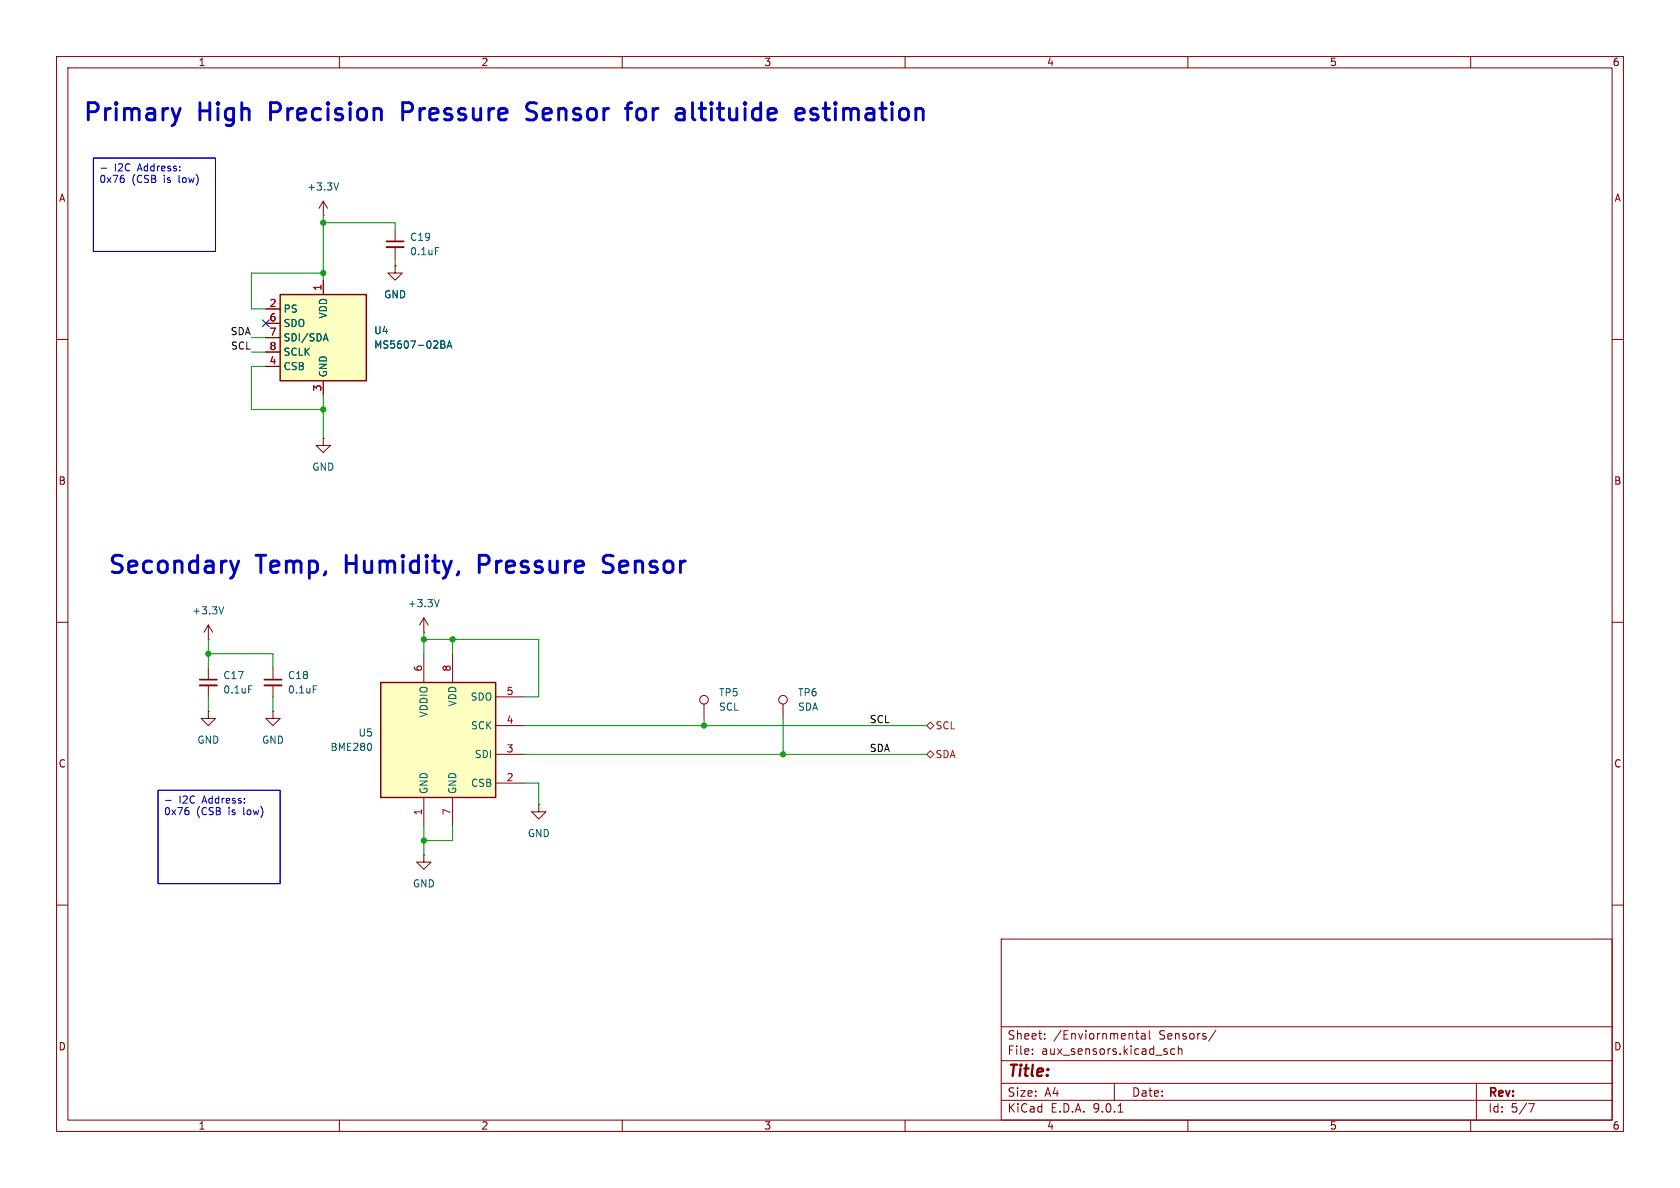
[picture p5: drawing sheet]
<svg xmlns="http://www.w3.org/2000/svg" width="297mm" height="210mm" viewBox="0 0 297 210" stroke-linecap="round" stroke-linejoin="round" font-family="sans-serif">
<g fill="none" stroke="#840000" stroke-width=".18">
<path d="M10 10h277v190h-277zM12 12h273v186h-273zM60 10v2M110 10v2M160 10v2M210 10v2M260 10v2M69.8 40.6v2.1M69.8 43.7v2M10 60h2M285 60h2M10 110h2"/>
<path d="M285 110h2M10 160h2M177 166h108v32h-108zM285 160h2M60 198v2M110 198v2M160 198v2M177 194.5h108M177 191.5h108M177 187.5h108M177 181.5h108M182.5 186.3v.1"/>
<path d="M182.5 185.5v.1M184.7 183.6v.1M184.7 182.8v.1M197 191.5v3M197.7 196.6h.8M200.7 182.7h.6M201 182.2v1.3l.3 .2M201.8 182.8h.6l.1 .9M202.5 183.1h-.5a.29 .29 0 0 0-.3 .3 .29 .29 0 0 0 .3 .3l.5-.1M203.2 182.2v1.3l.2 .2M207.7 185.5l-.5-.1-.2 .3v.4l.1 .2h.6M208.3 185.5l.2-.1 .4 .1 .1 .9"/>
<path d="M208.3 184.9v1.5M210 198v2M215 182.1l-1.3 2M260 198v2M261 191.5v6.5M270.2 195.1h1l-.6 1.5"/>
</g>
<path d="M68.3 42.7h3.1" fill="none" stroke="#840000" stroke-width=".3"/>
<path d="M68.3 43.7h3.1" fill="none" stroke="#840000" stroke-width=".33"/>
<path d="M77 43.8h.6" fill="none" stroke="#006464" stroke-width=".18"/>
<path d="M67.3 120.7h20.3v20.3h-20.3z" fill="#ffffc2"/>
<path d="M67.3 120.7h20.3v20.3h-20.3z" fill="none" stroke="#840000" stroke-width=".25"/>
<g fill="none" stroke="#840000" stroke-width=".18">
<path d="M57.1 38.1h.1M57.1 35.6l-.7 1.2M57.1 35.6l.8 1.2M57.1 35.6v2.5M69.8 47v1.3h1.3l-1.3 1.2-1.2-1.2h1.2M69.8 47h.1M57.1 77.5v1.2h1.3l-1.3 1.3-1.2-1.3h1.2M57.1 77.5h.1M36.8 113h.1M36.8 110.5v2.5M36.8 118.1v2M36.8 110.5l-.7 1.3"/>
<path d="M36.8 110.5l.8 1.3M48.3 118.1v2M74.9 111.8h.1M74.9 109.2v2.6M74.9 115.6v5.1M74.9 109.2l-.7 1.3M74.9 109.2l.8 1.3M80 115.6v5.1M36.8 125.7v1.3h1.3l-1.3 1.3-1.2-1.3h1.2M36.8 125.7h.1M36.8 121.2v2M48.3 125.7v1.3h1.2l-1.2 1.3-1.3-1.3h1.3"/>
<path d="M48.3 125.7h.1M48.3 121.2v2M87.6 123.2h5.1M87.6 128.3h5.1M87.6 133.4h5.1M87.6 138.4h5.1M124.5 124.5v2.5M138.4 124.5v2.5M74.9 151.1v1.3h1.3l-1.3 1.3-1.2-1.3h1.2M74.9 151.1h.1M74.9 141v5.1M80 141v5.1"/>
<path d="M95.2 142.2v1.3h1.3l-1.3 1.3-1.2-1.3h1.2M95.2 142.2h.1"/>
<circle cx="124.5" cy="123.7" r=".76"/>
<circle cx="138.4" cy="123.7" r=".76"/>
</g>
<path d="M59.9 32.3l-.5 1.3M39.6 107.3l-.5 1.2M77.7 106l-.5 1.3M44 121.2h.6M55.4 121.2h.6M65.6 131.6v.8" fill="none" stroke="#006464" stroke-width=".18"/>
<path d="M35.3 120.1h3.1M46.7 120.1h3.1" fill="none" stroke="#840000" stroke-width=".3"/>
<path d="M35.3 121.2h3.1M46.7 121.2h3.1" fill="none" stroke="#840000" stroke-width=".33"/>
<path d="M49.5 52.1h15.3v15.2h-15.3z" fill="#ffffc2"/>
<path d="M49.5 52.1h15.3v15.2h-15.3z" fill="none" stroke="#840000" stroke-width=".25"/>
<path d="M47 54.6h2.5M47 57.2h2.5M47 59.7h2.5M57.1 49.5v2.6M69.8 47h.1M47 62.2h2.5M47 64.8h2.5M57.1 67.3v2.6" fill="none" stroke="#840000" stroke-width=".18"/>
<path d="M57.3 59.9h.6M57.6 59l.4 1.3M77.9 60.3l.6 .1 .1 .2-.2 .3M77.9 60.9h.5M78.4 60.9l.3 .2-.1 .3-.7 .1M79 61.5l.5-1.2 .4 1.2M79.2 61.2h.6" fill="none" stroke="#006464" stroke-width=".18"/>
<path d="M163.8 133.4l.7-.7 .6 .7-.6 .6zM164.5 127.6l.6 .7-.6 .6-.7-.6z" fill="none" stroke="#725600" stroke-width=".18"/>
<g fill="none" stroke="#009600" stroke-width=".18">
<path d="M57.1 39.4h12.7v1.2M57.1 38.1v11.4M44.4 59.7h2.6M57.1 48.3h-12.7v6.3h2.6M69.8 45.7v1.3M44.4 62.2h2.6M47 64.8h-2.6v7.6h12.7M57.1 69.9v7.6M36.8 115.6h11.5v2.5M36.8 113v5.1M74.9 113h20.3v10.2h-2.5M74.9 111.8v3.8"/>
<path d="M80 113v2.6M36.8 123.2v2.5M48.3 123.2v2.5M92.7 138.4h2.5v3.8M92.7 133.4h71.1M92.7 128.3h71.1M124.5 127v1.3M138.4 127v6.4M74.9 146.1v5M80 146.1v2.5h-5.1"/>
</g>
<path d="M46.4 56.5l1.2 1.3M47.6 56.5l-1.2 1.3" fill="none" stroke="#000084" stroke-width=".18"/>
<path d="M16.5 27.9h21.6v16.6h-21.6zM17.9 29.7h.9M21.7 31.5l.3 .2v.3l-.3 .3M27.9 139.7h21.6v16.5h-21.6zM29.3 141.5h1M33.2 143.2l.2 .3v.3l-.2 .2" fill="none" stroke="#0000c2" stroke-width=".18"/>
<g fill="none" stroke="#0000c2" stroke-width=".51">
<path d="M31.9 19.2l-.8 2M71.2 19.7h1.2M72.4 18.2h-1.2v3M94.4 18.2h-.7a.74 .74 0 0 0-.6 .7 .74 .74 0 0 0 .6 .7l.9 .3M110.5 19.2h1.2M111.4 18.2h.3M113.1 19.2l-.3 .1-.2 .4v.9l.2 .5 .3 .1M122.4 18.2v2.6l.2 .3 .3 .1M141.2 19.2h.5l.3 .1 .2 .6-1.5 .3M144.5 19.3l-.7-.1-.3 .1-.2 .3 .2 .4 1 .3 .1 .3-.1 .5-.3 .1h-.6l-.3-.1M93.1 21.1l.4 .1h.8l.3-.1M142 21.1l-.3 .1h-.5"/>
<path d="M42.2 99.2l-.7 2M84.7 99.8h1.2M85.9 98.2h-1.2v3M107.9 98.2h-.7a.74 .74 0 0 0-.6 .7 .74 .74 0 0 0 .6 .7l.9 .3M106.6 101.1l.5 .1h.7l.3-.1"/>
</g>
<g fill="#009600" stroke="#009600" stroke-width=".18">
<circle cx="57.1" cy="39.4" r=".46"/>
<circle cx="57.1" cy="72.4" r=".46"/>
<circle cx="57.1" cy="48.3" r=".46"/>
<circle cx="138.4" cy="133.4" r=".46"/>
<circle cx="124.5" cy="128.3" r=".46"/>
<circle cx="74.9" cy="113" r=".46"/>
<circle cx="80" cy="113" r=".46"/>
<circle cx="74.9" cy="148.6" r=".46"/>
<circle cx="36.8" cy="115.6" r=".46"/>
</g>
<g font-size="4.2" fill="#0000c2">
<text x="14.4" y="22.1">Primary</text>
<text x="35.1" y="22.1">High</text>
<text x="48.5" y="22.1">Precision</text>
<text x="72.8" y="22.1">Pressure</text>
<text x="95.7" y="22.1">Sensor</text>
<text x="114.4" y="22.1">for</text>
<text x="124" y="22.1">altituide</text>
<text x="146.1" y="22.1">estimation</text>
<text x="18.8" y="102.1">Secondary</text>
<text x="45.4" y="102.1">Temp,</text>
<text x="61.9" y="102.1">Humidity,</text>
<text x="86.3" y="102.1">Pressure</text>
<text x="109.3" y="102.1">Sensor</text>
</g>
<text font-size="2.8" fill="#840000" x="178" y="190.9">Title:</text>
<g font-size="2.1" fill="#840000">
<text x="178" y="184">Sheet:</text>
<text x="186.2" y="184">/Enviornmental</text>
<text x="205" y="184">Sensors/</text>
<text x="178" y="186.7">File:</text>
<text x="184.1" y="186.7">aux_sensors.kicad_sch</text>
<text x="178" y="196.9">KiCad</text>
<text x="178" y="194.1">Size:</text>
<text x="184.7" y="194.1">A4</text>
<text x="185.7" y="196.9">E.D.A.</text>
<text x="193.3" y="196.9">9.0.1</text>
<text x="200" y="194.1">Date:</text>
<text x="263" y="194.3">Rev:</text>
<text x="263" y="196.9">Id:</text>
<text x="267.1" y="196.9">5/7</text>
</g>
<g font-size="1.8" fill="#840000">
<text x="35" y="11.9">1</text>
<text x="85" y="11.9">2</text>
<text x="135" y="11.9">3</text>
<text x="185" y="11.9">4</text>
<text x="235" y="11.9">5</text>
<text x="285" y="11.9">6</text>
<text x="10.3" y="35.9">A</text>
<text x="285.3" y="35.9">A</text>
<text x="10.3" y="85.9">B</text>
<text x="285.3" y="85.9">B</text>
<text x="10.3" y="135.9">C</text>
<text x="285.3" y="135.9">C</text>
<text x="10.3" y="185.9">D</text>
<text x="285.3" y="185.9">D</text>
<text x="35" y="199.9">1</text>
<text x="85" y="199.9">2</text>
<text x="135" y="199.9">3</text>
<text x="185" y="199.9">4</text>
<text x="235" y="199.9">5</text>
<text x="285" y="199.9">6</text>
</g>
<g font-size="1.8" fill="#0000c2">
<text x="17.5" y="32.7">0x76</text>
<text x="20.2" y="30.6">I2C</text>
<text x="23.3" y="32.7">(CSB</text>
<text x="24.5" y="30.6">Address:</text>
<text x="29.1" y="32.7">is</text>
<text x="31.9" y="32.7">low)</text>
<text x="31.6" y="142.4">I2C</text>
<text x="35.9" y="142.4">Address:</text>
<text x="28.9" y="144.4">0x76</text>
<text x="34.7" y="144.4">(CSB</text>
<text x="40.5" y="144.4">is</text>
<text x="43.3" y="144.4">low)</text>
</g>
<g font-size="1.8" fill="#006464">
<text x="54.2" y="33.9">+3.3V</text>
<text x="72.4" y="42.8">C19</text>
<text x="72.4" y="45.3">0.1uF</text>
<text x="67.8" y="52.9">GND</text>
<text x="50" y="55.5">PS</text>
<text x="50" y="58">SDO</text>
<text x="58" y="56.4" transform="rotate(-90 58 56.4)">VDD</text>
<text x="66" y="59.3">U4</text>
<text x="50" y="60.6">SDI/SDA</text>
<text x="50" y="63.1">SCLK</text>
<text x="50" y="65.6">CSB</text>
<text x="66" y="61.8">MS5607-02BA</text>
<text x="58" y="66.8" transform="rotate(-90 58 66.8)">GND</text>
<text x="55.1" y="83.4">GND</text>
<text x="72" y="107.5">+3.3V</text>
<text x="33.9" y="108.8">+3.3V</text>
<text x="39.4" y="120.2">C17</text>
<text x="39.4" y="122.8">0.1uF</text>
<text x="50.8" y="120.2">C18</text>
<text x="50.8" y="122.8">0.1uF</text>
<text x="80.9" y="125" transform="rotate(-90 80.9 125)">VDD</text>
<text x="83.1" y="124.1">SDO</text>
<text x="127" y="123.3">TP5</text>
<text x="127" y="125.8">SCL</text>
<text x="141" y="123.3">TP6</text>
<text x="141" y="125.8">SDA</text>
<text x="34.8" y="131.7">GND</text>
<text x="46.2" y="131.7">GND</text>
<text x="63.3" y="130.4">U5</text>
<text x="75.8" y="126.9" transform="rotate(-90 75.8 126.9)">VDDIO</text>
<text x="83.2" y="129.1">SCK</text>
<text x="58.3" y="132.9">BME280</text>
<text x="83.8" y="134.2">SDI</text>
<text x="75.8" y="140.5" transform="rotate(-90 75.8 140.5)">GND</text>
<text x="80.9" y="140.5" transform="rotate(-90 80.9 140.5)">GND</text>
<text x="83.2" y="139.3">CSB</text>
<text x="93.2" y="148.2">GND</text>
<text x="72.9" y="157.1">GND</text>
</g>
<g font-size="1.8" fill="#a90000">
<text x="56.9" y="51.5" transform="rotate(-90 56.9 51.5)">1</text>
<text x="47.6" y="54.4">2</text>
<text x="47.6" y="56.9">6</text>
<text x="47.6" y="59.4">7</text>
<text x="47.6" y="62">8</text>
<text x="47.6" y="64.5">4</text>
<text x="56.9" y="69.3" transform="rotate(-90 56.9 69.3)">3</text>
<text x="74.7" y="118.8" transform="rotate(-90 74.7 118.8)">6</text>
<text x="79.8" y="118.8" transform="rotate(-90 79.8 118.8)">8</text>
<text x="89.5" y="122.9">5</text>
<text x="89.5" y="128">4</text>
<text x="89.5" y="133.1">3</text>
<text x="89.5" y="138.2">2</text>
<text x="74.7" y="144.2" transform="rotate(-90 74.7 144.2)">1</text>
<text x="79.8" y="144.2" transform="rotate(-90 79.8 144.2)">7</text>
</g>
<g font-size="1.8" fill="#0f0f0f">
<text x="40.7" y="59.3">SDA</text>
<text x="40.7" y="61.9">SCL</text>
<text x="153.7" y="127.9">SCL</text>
<text x="153.7" y="133">SDA</text>
</g>
<g font-size="1.8" fill="#725600">
<text x="165.3" y="129.1">SCL</text>
<text x="165.3" y="134.2">SDA</text>
</g>
</svg>
